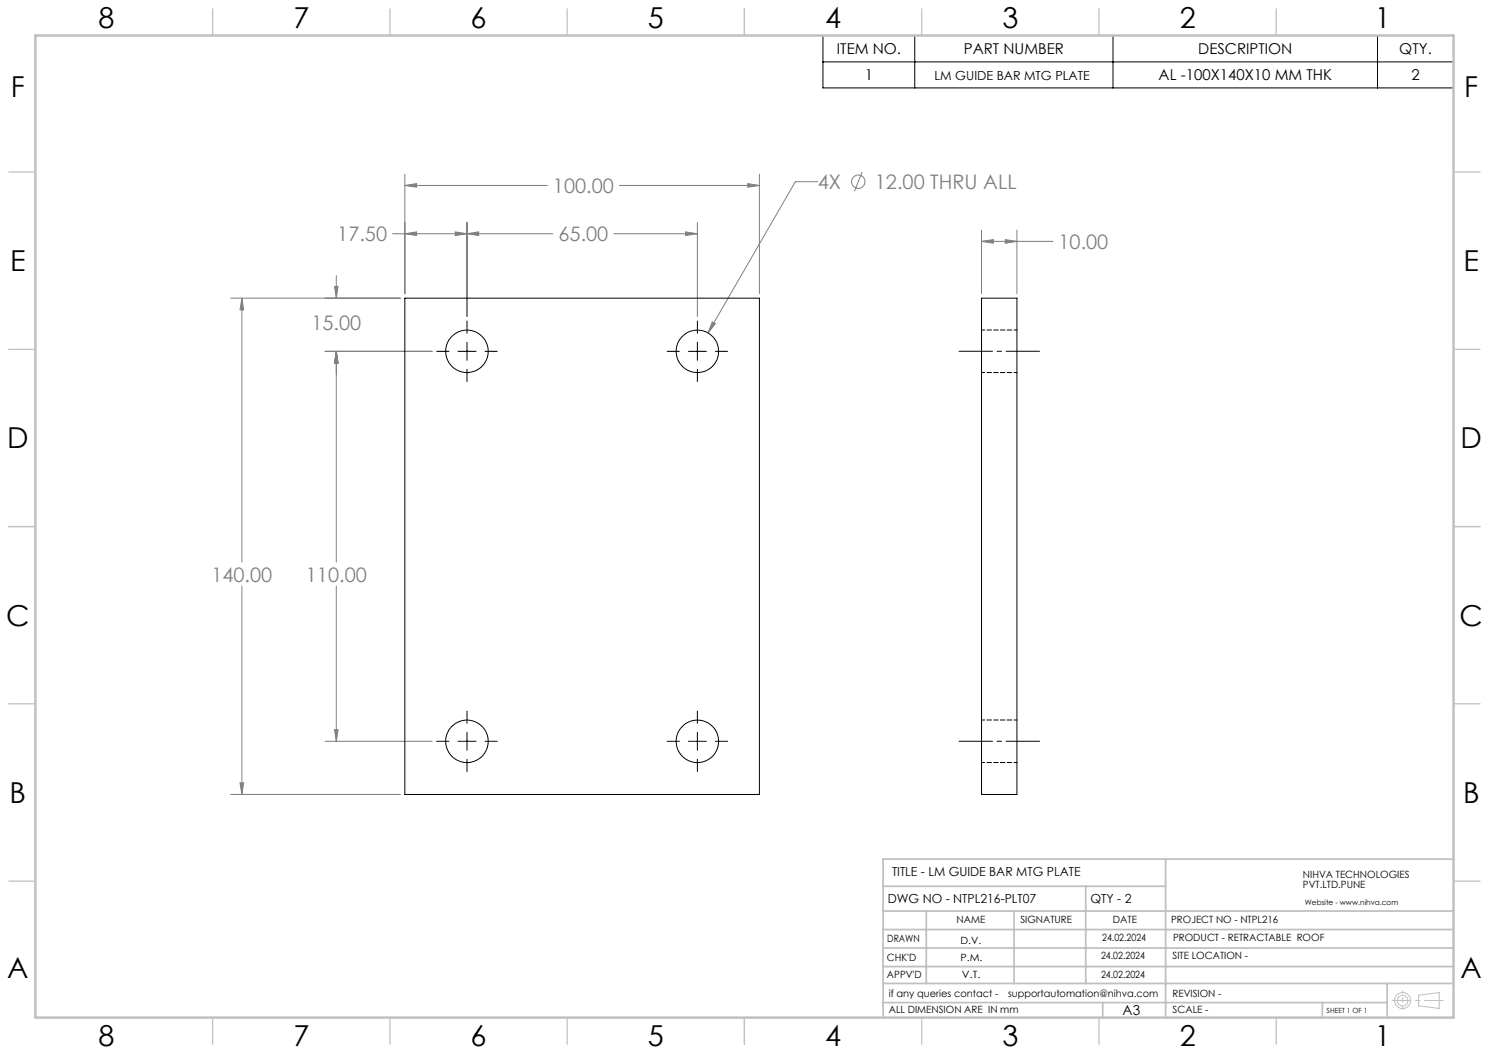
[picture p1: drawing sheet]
<svg xmlns="http://www.w3.org/2000/svg" width="420mm" height="297mm" viewBox="0 0 420 297" stroke-linecap="round" stroke-linejoin="round" font-family="sans-serif">
<g fill="none" stroke="#808080" stroke-width=".28">
<path d="M114.2 52.3l3.3-.5v1zM114.2 49.1v33.7M114.2 52.3h40.2M174.7 52.3h39.5M210.9 51.8l3.3 .5-3.3 .5zM214.2 49.1v33.7M230.7 51.3h-6.4l-24.6 42.6M243.2 48.5l-2.2 5.4M94.9 77.7v6.4M110.7 65.9h45.3M114.2 65.9l3.3-.5v1zM128.4 65.4l3.3 .5-3.3 .5z"/>
<path d="M131.7 65.9l3.3-.5v1zM131.7 62.8v26.5M173.1 65.9h23.6M193.4 65.4l3.3 .5-3.3 .5zM196.7 62.8v26.5M276.9 68.1l3.3-.5v1zM276.9 64.9v17.9M276.9 68.1h20.1M283.6 67.6l3.2 .5-3.2 .5zM286.8 64.9v17.9M65.1 84.1h47.8M68.2 84.1l.5 3.3h-1z"/>
<path d="M68.2 84.1v74.4M91.7 99.1h30.2M94.4 80.8h1l-.5 3.3zM94.9 99.1l.5 3.3h-1zM94.9 99.1v59.4M200.9 90.8l.9 .5-2.1 2.6zM68.2 165.3v58.8M94.9 165.3v43.8M91.7 209.1h30.2M94.4 205.8h1l-.5 3.3zM65.1 224.1h47.8M67.7 220.8h1l-.5 3.3z"/>
<circle cx="242.1" cy="51.3" r="1.88"/>
</g>
<g fill="none" stroke="#c0c0c0" stroke-width=".28">
<path d="M400.2 280.7l5.8-.7v4.4l-5.8-.7z"/>
<circle cx="395.6" cy="282.2" r="2.26"/>
<circle cx="395.6" cy="282.2" r="1.49"/>
</g>
<g fill="none" stroke="#000" stroke-width=".28">
<path d="M232.1 10h177.9v14.8h-177.9zM232.1 17.5h177.9M258 10v14.8M313.9 10v14.8M388.5 10v14.8M123.2 99.1h3.4M129.2 99.1h5.1M131.7 90.6v3.4M131.7 96.6v5M136.8 99.1h3.5M188.2 99.1h3.4M194.2 99.1h5"/>
<path d="M196.7 90.6v3.4M196.7 96.6v5M201.8 99.1h3.4M131.7 104.2v3.4M196.7 104.2v3.4M123.2 209.1h3.4M129.2 209.1h5.1M131.7 200.6v3.4M131.7 206.5v5.1M131.7 214.2v3.4M136.8 209.1h3.5M188.2 209.1h3.4"/>
<path d="M194.2 209.1h5M196.7 200.6v3.4M196.7 206.5v5.1M196.7 214.2v3.4M201.8 209.1h3.4"/>
</g>
<path d="M270.5 99.1h22.7M270.5 209.1h22.7" fill="none" stroke="#000" stroke-width=".28" stroke-dasharray="15.2 1.3 1.3 1.3" stroke-dashoffset="5.8"/>
<path d="M392.7 282.2h14.4" fill="none" stroke="#c0c0c0" stroke-width=".28" stroke-dasharray="15.2 1.3 1.3 1.3" stroke-dashoffset="9.9"/>
<path d="M395.7 279.5v5.1" fill="none" stroke="#c0c0c0" stroke-width=".28" stroke-dasharray="15.2 1.3 1.3 1.3" stroke-dashoffset="14.6"/>
<g fill="none" stroke="#c0c0c0" stroke-width=".35">
<path d="M60 2.5v7.5M110 2.5v7.5M160 2.5v7.5M210 2.5v7.5M260 2.5v7.5M310 2.5v7.5M360 2.5v7.5M2.5 48.5h7.5M410 48.5h7.5M2.5 98.5h7.5M410 98.5h7.5M2.5 148.5h7.5"/>
<path d="M410 148.5h7.5M2.5 198.5h7.5M410 198.5h7.5M2.5 248.5h7.5M410 248.5h7.5M60 287v7.5M110 287v7.5M160 287v7.5M210 287v7.5M260 287v7.5M310 287v7.5M360 287v7.5"/>
</g>
<g fill="none" stroke="#c0c0c0" stroke-width=".5">
<path d="M249.1 257h160.9M249.1 250h79.7M261.3 257v20.4M286 257v20.4M306.2 250v27.4M328.8 242.3v44.7M410 242.3h-160.9v44.7M249.1 272.6h160.9M249.1 267.4h160.9M249.1 262.2h160.9M249.1 277.4h160.9M391.3 277.4v9.6"/>
<path d="M249.1 282.8h142.2M311 282.8v4.2M373 282.8v4.2"/>
</g>
<path d="M10 10h400v277h-400z" fill="none" stroke="#c0c0c0" stroke-width=".7"/>
<path d="M210.9 51.8l3.3 .5-3.3 .5zM114.2 52.3l3.3-.5v1zM68.2 84.1l.5 3.3h-1zM67.7 220.8h1l-.5 3.3zM200.9 90.8l-1.2 3.1 2.1-2.6zM131.7 65.9l3.3-.5v1zM193.4 65.4l3.3 .5-3.3 .5zM94.4 80.8h1l-.5 3.3zM94.9 99.1l.5 3.3h-1zM114.2 65.9l3.3-.5v1zM128.4 65.4l3.3 .5-3.3 .5zM94.9 99.1l.5 3.3h-1zM94.4 205.8h1l-.5 3.3zM276.9 68.1l3.3-.5v1zM283.6 67.6l3.2 .5-3.2 .5z" fill="#808080"/>
<g fill="none" stroke="#000" stroke-width=".28">
<path d="M114.2 84.1h100v140h-100zM276.9 84.1h9.9v140h-9.9z"/>
<circle cx="131.7" cy="99.1" r="6"/>
<circle cx="196.7" cy="99.1" r="6"/>
<circle cx="131.7" cy="209.1" r="6"/>
<circle cx="196.7" cy="209.1" r="6"/>
</g>
<path d="M286.9 93.1h-10M276.9 105.1h10M276.9 215.1h10M286.9 203.1h-10" fill="none" stroke="#000" stroke-width=".28" stroke-dasharray="1.3 .6" stroke-dashoffset=".4"/>
<g font-size="8.1">
<text x="27.8" y="8">8</text>
<text x="82.8" y="8">7</text>
<text x="132.8" y="8">6</text>
<text x="182.8" y="8">5</text>
<text x="232.8" y="8">4</text>
<text x="282.8" y="8">3</text>
<text x="332.8" y="8">2</text>
<text x="387.8" y="8">1</text>
<text x="3" y="27.2">F</text>
<text x="413" y="27.2">F</text>
<text x="2.8" y="76.5">E</text>
<text x="412.8" y="76.5">E</text>
<text x="2" y="126.5">D</text>
<text x="412" y="126.5">D</text>
<text x="1.7" y="176.5">C</text>
<text x="411.7" y="176.5">C</text>
<text x="2.7" y="226.5">B</text>
<text x="412.7" y="226.5">B</text>
<text x="2" y="275.7">A</text>
<text x="412" y="275.7">A</text>
<text x="27.8" y="295">8</text>
<text x="82.8" y="295">7</text>
<text x="132.8" y="295">6</text>
<text x="182.8" y="295">5</text>
<text x="232.8" y="295">4</text>
<text x="282.8" y="295">3</text>
<text x="332.8" y="295">2</text>
<text x="387.8" y="295">1</text>
</g>
<g font-size="5.6" fill="#808080">
<text x="230.7" y="53.4">4X</text>
<text x="246.8" y="53.4">12.00 THRU ALL</text>
<text x="156" y="54.4">100.00</text>
<text x="95.1" y="68">17.50</text>
<text x="157.5" y="68">65.00</text>
<text x="298.6" y="70.2">10.00</text>
<text x="87.8" y="93">15.00</text>
<text x="59.6" y="164">140.00</text>
<text x="86.3" y="164">110.00</text>
</g>
<g font-size="4.2">
<text x="236.1" y="15.3">ITEM NO.</text>
<text x="271.9" y="15.3">PART NUMBER</text>
<text x="338" y="15.3">DESCRIPTION</text>
<text x="394.7" y="15.3">QTY.</text>
<text x="243.9" y="22.6">1</text>
<text x="326.8" y="22.6">AL -100X140X10 MM THK</text>
<text x="398.1" y="22.6">2</text>
</g>
<text font-size="3.9" x="316.7" y="286.4">A3</text>
<g font-size="3.5">
<text x="263.6" y="22.5">LM GUIDE BAR MTG PLATE</text>
<text x="251.6" y="247.2">TITLE - LM GUIDE BAR MTG PLATE</text>
<text x="250.4" y="254.8">DWG NO - NTPL216-PLT07</text>
<text x="307.6" y="254.8">QTY - 2</text>
</g>
<g font-size="2.8">
<text x="367.5" y="247.7">NIHVA TECHNOLOGIES</text>
<text x="367.5" y="250.5">PVT.LTD.PUNE</text>
<text x="269.8" y="260.4">NAME</text>
<text x="287.8" y="260.4">SIGNATURE</text>
<text x="313.9" y="260.5">DATE</text>
<text x="330.4" y="260.5">PROJECT NO - NTPL216</text>
<text x="250.3" y="265.7">DRAWN</text>
<text x="270.9" y="266.1">D.V.</text>
<text x="310.9" y="265.5">24.02.2024</text>
<text x="330.9" y="265.5">PRODUCT - RETRACTABLE ROOF</text>
<text x="250.2" y="271.1">CHK'D</text>
<text x="250.2" y="275.8">APPV'D</text>
<text x="270.9" y="271.1">P.M.</text>
<text x="271.3" y="275.8">V.T.</text>
<text x="310.6" y="270.6">24.02.2024</text>
<text x="310.6" y="275.8">24.02.2024</text>
<text x="330.7" y="270.6">SITE LOCATION -</text>
<text x="250.7" y="281.1">if any queries contact -</text>
<text x="284.3" y="281.1">supportautomation@nihva.com</text>
<text x="330.7" y="281.1">REVISION -</text>
<text x="250.7" y="285.6">ALL DIMENSION ARE IN mm</text>
<text x="330.7" y="285.6">SCALE -</text>
</g>
<text font-size="2.1" x="368.1" y="255.1">Website - www.nihva.com</text>
<text font-size="2" x="374.2" y="285.6">SHEET 1 OF 1</text>
</svg>
